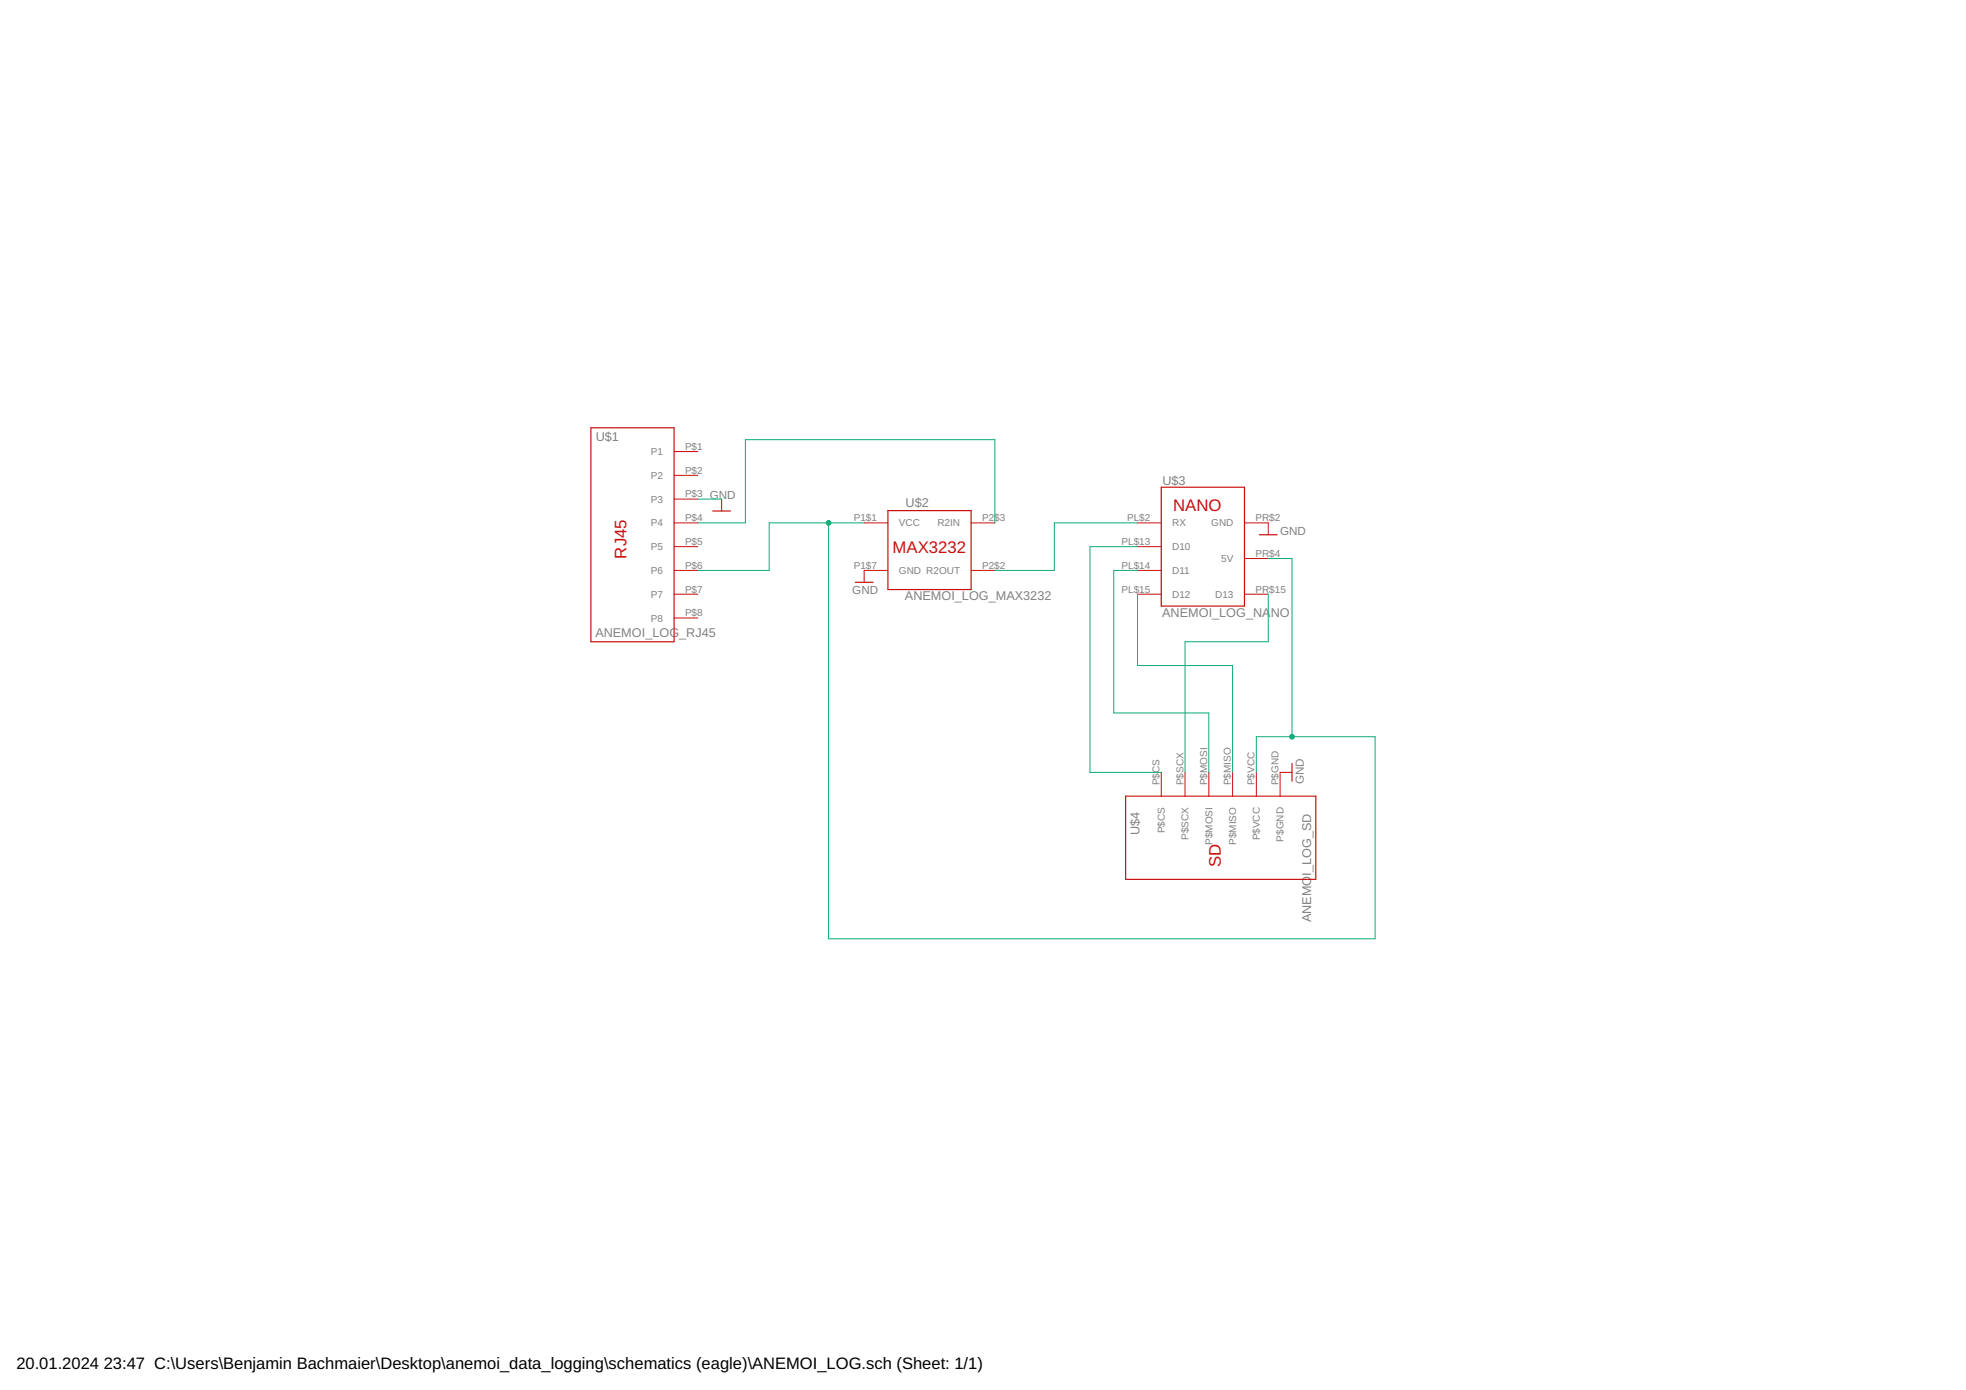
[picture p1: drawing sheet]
<svg xmlns="http://www.w3.org/2000/svg" width="420mm" height="297mm" viewBox="0 0 420 297" stroke-linecap="round" stroke-linejoin="round" font-family="sans-serif">
<g fill="none" stroke="#c90d0c" stroke-width=".21">
<path d="M144.1 96.5h5M144.1 111.7h5M144.1 116.8h5M144.1 101.6h5M144.1 106.7h5M154.2 106.7v2.5M184.7 111.7h5.1M207.5 111.7h5.1M243.1 111.7h5.1M243.1 116.8h5.1M266 111.7h5v2.6M266 119.4h5"/>
<path d="M144.1 121.9h5M144.1 127h5M144.1 132.1h5M189.8 121.9h-5.1v2.5M207.5 121.9h5.1M243.1 121.9h5.1M243.1 127h5.1M266 127h5M248.2 165.1v5M253.3 165.1v5M258.3 165.1v5M263.4 165.1v5"/>
<path d="M268.5 165.1v5M276.1 165.1h-2.5v5"/>
</g>
<path d="M126.3 91.4h17.8v45.7h-17.8zM152.3 109.2h3.8M189.8 109.1h17.7v16.9h-17.7zM248.2 104.1h17.8v25.4h-17.8zM269.1 114.3h3.8M182.8 124.4h3.8M240.6 170.1h40.6v17.8h-40.6zM276.1 163.2v3.8" fill="none" stroke="#c90d0c" stroke-width=".25"/>
<path d="M149.1 106.7h5.1M149.1 111.7h10.2v-17.7h53.3v17.7M177.1 111.7v88.9h116.8v-43.2h-25.4v7.7M184.7 111.7h-20.3v10.2h-15.3M243.1 111.7h-17.8v10.2h-12.7M243.1 116.8h-10.2v48.3h15.3M271 119.4h5.1v38M243.1 121.9h-5.1v30.5h20.3v12.7M243.1 127v15.2h20.3v22.9M271 127v10.1h-17.7v28" fill="none" stroke="#0dab76" stroke-width=".21"/>
<g fill="#0dab76" stroke="#0dab76" stroke-width=".21">
<circle cx="177.1" cy="111.7" r=".51"/>
<circle cx="276.1" cy="157.4" r=".51"/>
</g>
<g font-size="3.6" fill="#c90d0c">
<text x="250.7" y="109.2">NANO</text>
<text x="133.9" y="119.4" transform="rotate(-90 133.9 119.4)">RJ45</text>
<text x="190.8" y="118.2">MAX3232</text>
<text x="260.9" y="185.3" transform="rotate(-90 260.9 185.3)">SD</text>
</g>
<g font-size="3.5">
<text x="3.5" y="292.5">20.01.2024</text>
<text x="22.2" y="292.5">23:47 C:\Users\Benjamin Bachmaier\Desktop\anemoi_data_logging\schematics (eagle)\ANEMOI_LOG.sch (Sheet: 1/1)</text>
</g>
<g font-size="2.7" fill="#808080">
<text x="127.3" y="94.2">U$1</text>
<text x="248.4" y="103.6">U$3</text>
<text x="193.5" y="108.4">U$2</text>
<text x="193.4" y="128.3">ANEMOI_LOG_MAX3232</text>
<text x="248.4" y="131.8">ANEMOI_LOG_NA</text>
<text x="271.6" y="131.8">NO</text>
<text x="127.2" y="136.2">ANEMOI_LOG_RJ45</text>
<text x="243.6" y="178.4" transform="rotate(-90 243.6 178.4)">U$4</text>
<text x="280.2" y="187.1" transform="rotate(-90 280.2 187.1)">I_LOG_SD</text>
<text x="280.2" y="197" transform="rotate(-90 280.2 197)">ANEMO</text>
</g>
<g font-size="2.5" fill="#808080">
<text x="151.7" y="106.7">GND</text>
<text x="273.6" y="114.3">GND</text>
<text x="182.1" y="127">GND</text>
<text x="278.7" y="167.6" transform="rotate(-90 278.7 167.6)">GND</text>
</g>
<g font-size="2.1" fill="#808080">
<text x="139.1" y="97.3">P1</text>
<text x="146.4" y="96.1">P$1</text>
<text x="146.4" y="101.2">P$2</text>
<text x="139.1" y="102.3">P2</text>
<text x="139.1" y="107.4">P3</text>
<text x="146.4" y="106.3">P$3</text>
<text x="139.1" y="112.5">P4</text>
<text x="146.4" y="111.4">P$4</text>
<text x="182.5" y="111.4">P1$1</text>
<text x="192.1" y="112.5">VCC</text>
<text x="200.3" y="112.5">R2IN</text>
<text x="209.9" y="111.4">P2$3</text>
<text x="240.9" y="111.4">PL$2</text>
<text x="250.5" y="112.5">RX</text>
<text x="258.9" y="112.5">GND</text>
<text x="268.3" y="111.4">PR$2</text>
<text x="139.1" y="117.6">P5</text>
<text x="146.4" y="116.5">P$5</text>
<text x="239.7" y="116.5">PL$13</text>
<text x="250.5" y="117.6">D10</text>
<text x="268.3" y="119">PR$4</text>
<text x="139.1" y="122.7">P6</text>
<text x="146.4" y="121.5">P$6</text>
<text x="182.5" y="121.5">P1$7</text>
<text x="192.1" y="122.7">GND R2OUT</text>
<text x="209.9" y="121.5">P2$2</text>
<text x="239.7" y="121.5">PL$14</text>
<text x="250.5" y="122.7">D11</text>
<text x="261" y="120.1">5V</text>
<text x="139.1" y="127.7">P7</text>
<text x="146.4" y="126.6">P$7</text>
<text x="146.4" y="131.7">P$8</text>
<text x="239.7" y="126.6">PL$15</text>
<text x="250.5" y="127.7">D12</text>
<text x="259.7" y="127.7">D13</text>
<text x="268.3" y="126.6">PR$15</text>
<text x="139.1" y="132.8">P8</text>
<text x="247.8" y="167.8" transform="rotate(-90 247.8 167.8)">P$CS</text>
<text x="252.9" y="167.8" transform="rotate(-90 252.9 167.8)">P$SCX</text>
<text x="258" y="167.8" transform="rotate(-90 258 167.8)">P$MOSI</text>
<text x="263.1" y="167.8" transform="rotate(-90 263.1 167.8)">P$MISO</text>
<text x="268.1" y="167.8" transform="rotate(-90 268.1 167.8)">P$VCC</text>
<text x="273.2" y="167.8" transform="rotate(-90 273.2 167.8)">P$GND</text>
<text x="248.9" y="178" transform="rotate(-90 248.9 178)">P$CS</text>
<text x="254" y="179.5" transform="rotate(-90 254 179.5)">P$SCX</text>
<text x="269.3" y="179.6" transform="rotate(-90 269.3 179.6)">P$VCC</text>
<text x="274.3" y="179.8" transform="rotate(-90 274.3 179.8)">P$GND</text>
<text x="259.1" y="180.5" transform="rotate(-90 259.1 180.5)">P$MOSI</text>
<text x="264.2" y="180.5" transform="rotate(-90 264.2 180.5)">P$MISO</text>
</g>
</svg>
